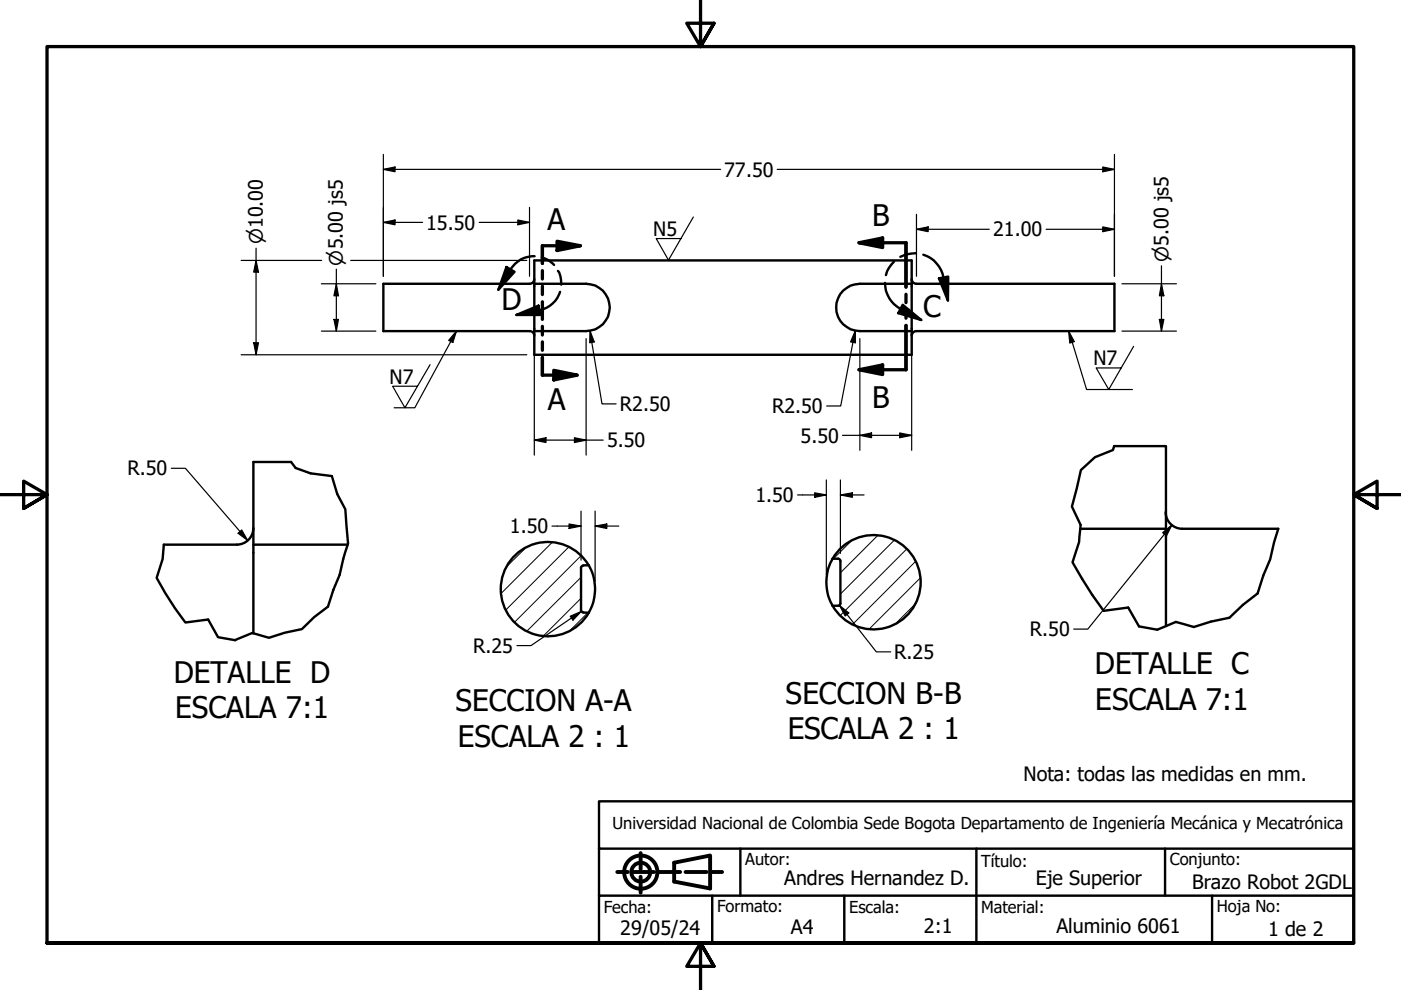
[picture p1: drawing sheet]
<svg xmlns="http://www.w3.org/2000/svg" width="297mm" height="210mm" viewBox="0 0 297 210" stroke-linecap="round" stroke-linejoin="round" font-family="sans-serif">
<!-- layer: Hatch (ANSI) -->
<g fill="none" stroke="#000" stroke-width=".21">
<path d="M111.5 116.1l-4.1 4.1M117.1 115l-10.9 10.8M120.6 115.9l-13.3 13.4M123.2 117.8l-14.1 14.1M180.5 114.7l-3.8 3.8M186.1 113.5l-7.9 7.9M189.6 114.5l-11.4 11.5M192.3 116.4l-14.1 14.1M194.1 119l-13.3 13.4M123.2 126.8l-7.9 8M123.2 122.4l-11.4 11.4M124.7 129.9l-3.9 3.8"/>
<path d="M194 128.1l-4.1 4.1M195.1 122.5l-10.8 10.9"/>
</g>
<!-- layer: Visible (ANSI) -->
<g fill="none" stroke="#000" stroke-width=".51">
<path d="M113.3 55.2h80v20h-80zM113.3 59.2a.98 .98 0 0 1-1 1M193.3 59.2a.98 .98 0 0 0 1 1M112.3 60.2h-31v10h31M112.3 70.2a.98 .98 0 0 1 1 1M113.3 60.2h11a5 5 0 0 1 5 5 5 5 0 0 1-5 5h-11M193.3 60.2h-11a5 5 0 0 0-5 5 5 5 0 0 0 5 5h11M194.3 70.2a.98 .98 0 0 0-1 1M194.3 60.2h42v10h-42M61.7 98h-8v17.5M236.2 94.6h11v17.5M34.7 115.5h15.5"/>
<path d="M53.7 112a3.5 3.5 0 0 1-3.5 3.5M73.7 115.5h-20v18.8M123.7 119.9l-.4 .3-.1 .2v9M123.7 119.9h1.1a10.1 10.1 0 0 1 0 10M124.8 119.9a10 10 0 0 0-15.1-2.7 10 10 0 0 0 0 15.4 10 10 0 0 0 15.1-2.7M176.5 118.4a10 10 0 0 1 15.1-2.6 10 10 0 0 1 0 15.3 10 10 0 0 1-15.1-2.7M178.2 118.9l-.3-.4h-1.4a10 10 0 0 0 0 9.9h1.2l.4-.2 .1-.2M178.2 119v8.9M229 112.1h18.2M247.1 108.6a3.5 3.5 0 0 0 3.6 3.5M247.2 112.1v20.7M250.7 112.1h20.3"/>
<path d="M123.2 129.4l.1 .2 .4 .2M123.7 129.9h1.1"/>
</g>
<!-- layer: Break Line (ANSI) -->
<path d="M61.7 98l1 1.2 3.1 1.2 4.6 .5 1.1 3.8 1.7 3.3 .6 7.2-1 3.3-.8 3.4-1.3 3.2-1.2 3.5-2.9 2.2-2.6 2.6-3.6 .7-3.4 1.1-3.5-1-3.7 1.5-3.6-.6-2.1-3.7-4.8 .6-2.2-3.1-3.9-6.4 1.3-4 .2-3M236.2 94.6l-.2 .8-3.8 1.5-3 2.8-1.9 7.7 1.8 3.9-.3 3.6-1.4 4.3 4.2 6.9 2.4 3.4 5.2-.7 2.3 4 3.9 .7 3.9-1.6 3.8 1 3.6-1.1 4-.8 2.8-2.8 3.1-2.4 1.2-3.8 1.5-3.4 .8-3.6 .9-2.9" fill="none" stroke="#000" stroke-width=".51"/>
<!-- layer: Section Line (ANSI) -->
<g fill="none" stroke="#000" stroke-width=".7">
<path d="M115 57.4v1.8M118.1 51.2l5 .9-5 1zM123.1 52.1h-8.1v3.8M182.1 51.5l5-1v2zM182.1 51.5h10v9.4M115 60.7v1.8M115 64v3.7M115 69.2v1.8M115 72.5v1.8M115 75.8v3.7h7.4M117.4 78.5l5 1-5 1.1zM182.1 78.4l5-1v2z"/>
<path d="M192.1 62.4v1.8M192.1 65.7v1.8M192.1 69v9.4h-10"/>
</g>
<path d="M118.1 51.2l5 .9-5 1zM182.1 51.5l5-1v2zM182.1 78.4l5-1v2zM117.4 78.5l5 1-5 1.1z" fill="#000"/>
<!-- layer: Detail Boundary (ANSI) -->
<path d="M107.4 56.6l1.7 1-3.4 3.8zM113.3 54.3a5.7 5.7 0 0 0-5.1 2.8l-2.5 4.3M114.9 54.6a5.3 5.3 0 0 1 2.6 1.6M118.3 57.4a4.5 4.5 0 0 1 .7 3M187.6 60a6.2 6.2 0 0 0 3.3 5.5l4.4 2.4M189.5 55.5a5.9 5.9 0 0 0-1.7 2.8M194.1 53.7a7.3 7.3 0 0 0-3.2 .8M195.8 54a6.3 6.3 0 0 1 4.2 4.8l1 4.9M199.1 59l1.9-.4v5.1zM109.5 66.8l4.7-2 .4 2zM118.7 61.9a5.9 5.9 0 0 1-4.3 3.9l-4.9 1M191.4 64.6l3.9 3.3-4.9-1.5z" fill="none" stroke="#000" stroke-width=".51"/>
<path d="M107.4 56.6l1.7 1-3.4 3.8zM199.1 59l1.9-.4v5.1zM109.5 66.8l4.7-2 .4 2zM191.4 64.6l3.9 3.3-4.9-1.5z" fill="#000"/>
<!-- layer: Border (ANSI) -->
<path d="M148.5 -.1v10l-2.9-5h5.8l-2.9 5 2.9-5M0 104.9h10l-5-2.9v5.8l5-2.9-5 2.9M297 104.9h-10l5-2.9v5.8l-5-2.9 5 2.9M10 199.9v-190h277v190h-277h277M151.4 204.9l-2.9-5 2.9 5h-5.8l2.9-5v10" fill="none" stroke="#000" stroke-width=".7"/>
<!-- layer: Title (ANSI) -->
<g fill="none" stroke="#000" stroke-width=".83">
<path d="M130.9 184.9h2.2M134.2 184.9h4.4M135.8 180.9v3.3M135.8 185.9v3.4M139.8 184.9h4.4M142.9 182.9l7.7-1.5v7l-7.7-1.5zM145.4 184.9h4.4M150.9 184.9h2.2"/>
<circle cx="135.9" cy="184.9" r="3.5"/>
<circle cx="135.9" cy="184.9" r="2"/>
</g>
<path d="M127 179.9v20h160v-10h-160M157 179.9v10M207 179.9v20M247 179.9v10M287 179.9v-10h-160v10h160v10M151 189.9v10M179 189.9v10M257 189.9v10" fill="none" stroke="#000" stroke-width=".51"/>
<!-- layer: Dimension (ANSI) -->
<g fill="none" stroke="#000" stroke-width=".25">
<path d="M81.3 35.9l2.5-.5v1zM81.3 32.7v25.9M81.3 35.9h71.5M164.8 35.9h71.5M233.8 35.4l2.5 .5-2.5 .5zM236.3 32.7v25.9M51.1 55.2h17.1M54.3 55.2l.5 2.5h-1zM54.3 52.6v22.6M71.3 57.1v13.1M74.4 55.2h37.3M81.3 47.2l2.5-.6v1.1z"/>
<path d="M81.3 47.2h8.3M101.6 47.2h10.7M109.8 46.6l2.5 .6-2.5 .5zM112.3 44v14.6M194.3 48.6l2.5-.5v1zM194.3 48.6h15.4M194.3 45.4v13.2M221.8 48.6h14.5M233.8 48.1l2.5 .5-2.5 .5zM246.3 56.4v13.8M51.1 75.2h60.6M53.8 72.7h1l-.5 2.5z"/>
<path d="M68.1 70.2h11.6M68.1 60.2h11.6M70.8 67.7h1l-.5 2.5zM71.3 60.2l.5 2.5h-1zM113.3 71.8v24.7M124.3 71.8v24.7M125.1 70.1l.9 2.4-1 .2zM125.1 70.1l2.5 15.5h3M181.4 70.1v2.6l-1.1-.2zM181.4 70.1l-3.2 16h-2.9M182.3 71.8v23.7M193.3 71.8v23.7"/>
<path d="M237.9 70.2h11.5M237.9 60.2h11.5M245.8 67.7h1l-.5 2.5zM246.3 60.2l.5 2.5h-1zM36.3 99.3h3l13.2 15.3M113.3 93.3l2.5-.5v1zM113.3 93.3h14.6M121.8 92.8l2.5 .5-2.5 .5zM178.6 92.3h14.7M182.3 92.3l2.5-.5v1zM190.8 91.8l2.5 .5-2.5 .5zM50.5 113.1l.7-.7 1.3 2.2z"/>
<path d="M117 111.5h6.2M120.6 111.1l2.6 .4-2.6 .5zM123.2 108.4v10.4M126.2 111.5l2.5-.4v.9zM126.2 111.5h5M126.2 108.4v14.9M169.1 104.9h6.1M172.7 104.5l2.5 .4-2.5 .5zM175.2 101.8v20M178.2 104.9l2.5-.4v.9zM178.2 104.9h5M178.2 101.8v15.5"/>
<path d="M246.5 112.9l2-1.6-1.2 2.3zM248.5 111.3l-17.9 22.1h-3M120.9 130.7l2.4-1.1-1.8 1.9zM123.3 129.6l-10.7 7.3h-3M178 128.4l2 1.6-.8 .6zM178 128.4l7.8 9.8h3"/>
</g>
<g fill="#000">
<path d="M81.3 35.9l2.5-.5v1zM233.8 35.4l2.5 .5-2.5 .5zM54.3 55.2l.5 2.5h-1zM81.3 47.2l2.5-.6v1.1zM109.8 46.6l2.5 .6-2.5 .5zM194.3 48.6l2.5-.5v1zM233.8 48.1l2.5 .5-2.5 .5zM53.8 72.7h1l-.5 2.5zM70.8 67.7h1l-.5 2.5zM71.3 60.2l.5 2.5h-1zM125.1 70.1l.9 2.4-1 .2zM181.4 70.1v2.6l-1.1-.2z"/>
<path d="M245.8 67.7h1l-.5 2.5zM246.3 60.2l.5 2.5h-1zM113.3 93.3l2.5-.5v1zM121.8 92.8l2.5 .5-2.5 .5zM182.3 92.3l2.5-.5v1zM190.8 91.8l2.5 .5-2.5 .5zM50.5 113.1l.7-.7 1.3 2.2zM120.6 111.1l2.6 .4-2.6 .5zM126.2 111.5l2.5-.4v.9zM172.7 104.5l2.5 .4-2.5 .5zM178.2 104.9l2.5-.4v.9zM246.5 112.9l2-1.6-1.2 2.3z"/>
<path d="M120.9 130.7l2.4-1.1-1.8 1.9zM178 128.4l2 1.6-.8 .6z"/>
</g>
<!-- layer: Symbol (ANSI) -->
<path d="M147 46l-5.3 9.2-2.6-4.6h5.3M91.2 77.3l-5.3 9.2-2.7-4.6h5.3M96.8 70.2l-.8 2.4-.9-.4zM96.8 70.2l-8.9 16.3h-4.3M226.6 70.2l1.2 2.2-1 .3zM226.6 70.2l3.8 12.4h9.7M240.3 73.4l-5.2 9.2-2.7-4.6h5.3" fill="none" stroke="#000" stroke-width=".25"/>
<path d="M96.8 70.2l-.8 2.4-.9-.4zM226.6 70.2l1.2 2.2-1 .3z" fill="#000"/>
<g font-size="6.3">
<text x="184.9" y="48">B</text>
<text x="116.1" y="48.8">A</text>
<text x="106.4" y="65.8">D</text>
<text x="195.7" y="67.3">C</text>
<text x="116.1" y="86.9">A</text>
<text x="184.9" y="86.5">B</text>
<text x="232.1" y="143">DETALLE C</text>
<text x="36.8" y="144.8">DETALLE D</text>
<text x="166.6" y="149.2">SECCION B-B</text>
<text x="37.1" y="152.3">ESCALA 7:1</text>
<text x="96.6" y="150.8">SECCION A-A</text>
<text x="232.2" y="150.5">ESCALA 7:1</text>
<text x="97.1" y="158.3">ESCALA 2 : 1</text>
<text x="167" y="156.7">ESCALA 2 : 1</text>
</g>
<g font-size="4.2">
<text x="153.5" y="37.4">77.50</text>
<text x="90.4" y="48.7">15.50</text>
<text x="138.5" y="49.9">N5</text>
<text x="210.6" y="50.1">21.00</text>
<text x="231.8" y="77.4">N7</text>
<text x="82.6" y="81.3">N7</text>
<text x="131.4" y="87.2">R2.50</text>
<text x="163.7" y="87.6">R2.50</text>
<text x="128.7" y="94.8">5.50</text>
<text x="169.7" y="93.8">5.50</text>
<text x="27.1" y="100.8">R.50</text>
<text x="160.1" y="106.5">1.50</text>
<text x="108.1" y="113.1">1.50</text>
<text x="218.4" y="134.9">R.50</text>
<text x="100.3" y="138.4">R.25</text>
<text x="189.6" y="139.7">R.25</text>
<text x="217" y="165.5">Nota: todas las medidas en mm.</text>
<text x="166.2" y="187.7">Andres Hernandez D.</text>
<text x="219.6" y="187.7">Eje Superior</text>
<text x="252.8" y="188.5">Brazo Robot 2GDL</text>
<text x="195.9" y="197.8">2:1</text>
<text x="224" y="197.8">Aluminio 6061</text>
<text x="131.5" y="198.3">29/05/24</text>
<text x="167.7" y="198.1">A4</text>
<text x="268.9" y="198.5">1 de 2</text>
</g>
<g font-size="3.9">
<text x="55.8" y="51.8" transform="rotate(-90 55.8 51.8)">⌀10.00</text>
<text x="72.7" y="56.3" transform="rotate(-90 72.7 56.3)">⌀5.00 js5</text>
<text x="247.7" y="55.6" transform="rotate(-90 247.7 55.6)">⌀5.00 js5</text>
</g>
<g font-size="3.5">
<text x="129.9" y="175.8">Universidad Nacional de Colombia Sede Bogota Departamento de Ingeniería Mecánica y Mecatrónica</text>
<text x="158" y="183.4">Autor:</text>
<text x="208" y="183.7">Título:</text>
<text x="248" y="183.5">Conjunto:</text>
<text x="128" y="193.6">Fecha:</text>
<text x="152" y="193.5">Formato:</text>
<text x="180" y="193.6">Escala:</text>
<text x="208" y="193.6">Material:</text>
<text x="258" y="193.5">Hoja No:</text>
</g>
</svg>
